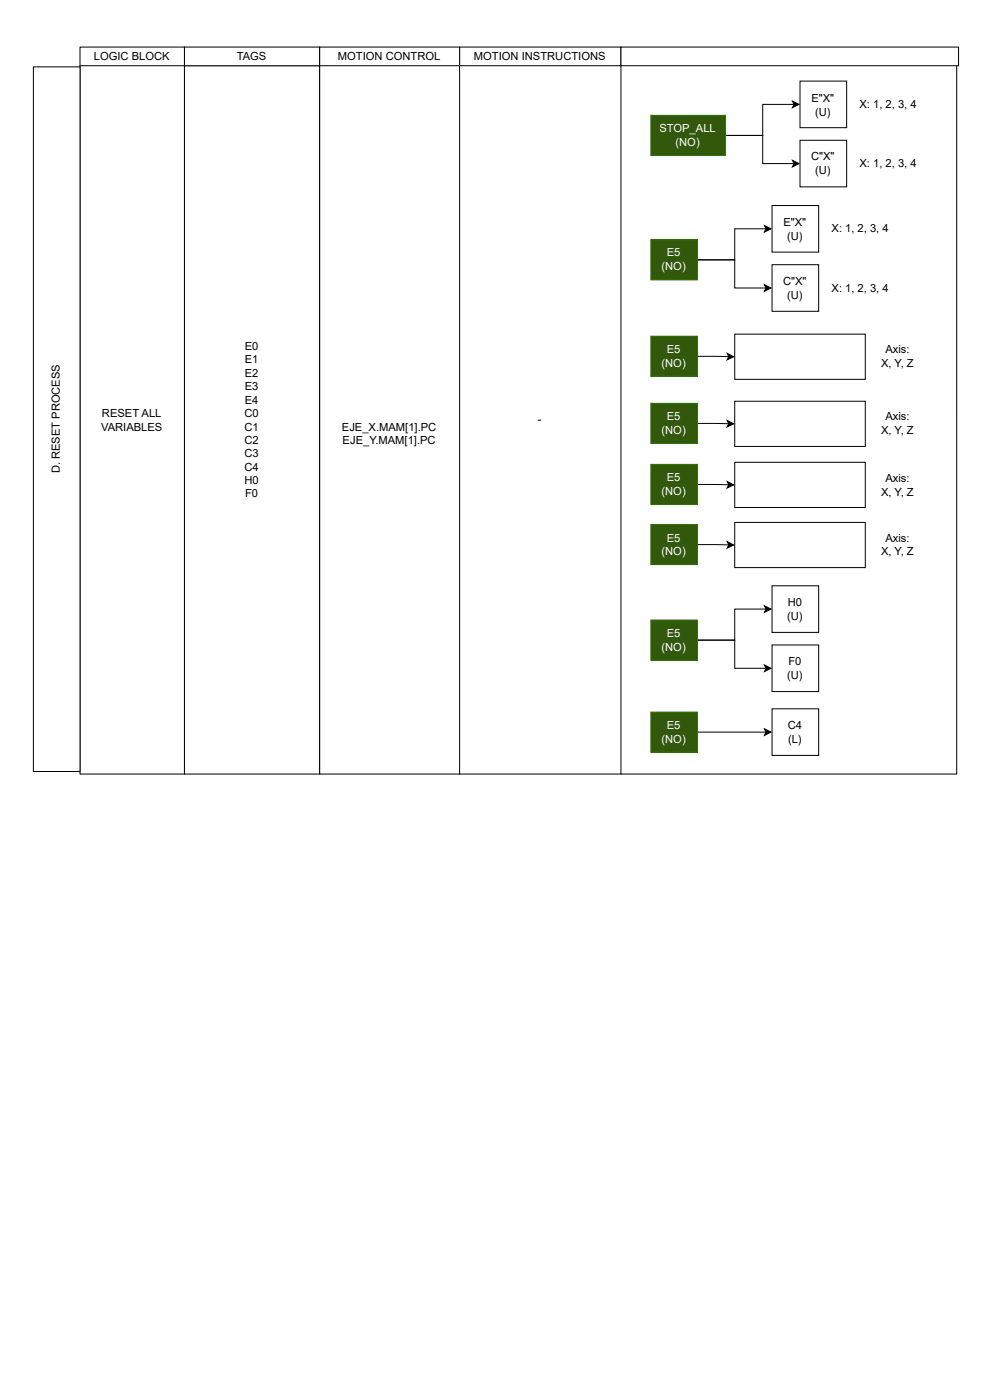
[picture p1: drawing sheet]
<svg xmlns="http://www.w3.org/2000/svg" width="210mm" height="297mm" viewBox="0 0 210 297" stroke-linecap="round" stroke-linejoin="round" font-family="sans-serif">
<path d="M17 10h22.1v3.9h-22.1z" fill="none" stroke="#000" stroke-width=".21"/>
<path d="M17 13.9h22.1v150.3h-22.1z" fill="#fff"/>
<path d="M17 13.9h22.1v150.3h-22.1z" fill="none" stroke="#000" stroke-width=".21"/>
<path d="M97.4 10h34.2v3.9h-34.2z" fill="#fff"/>
<path d="M97.4 10h34.2v3.9h-34.2z" fill="none" stroke="#000" stroke-width=".21"/>
<path d="M39.1 13.9h28.7v150.3h-28.7z" fill="#fff"/>
<path d="M39.1 13.9h28.7v150.3h-28.7z" fill="none" stroke="#000" stroke-width=".21"/>
<path d="M39.1 10h28.7v3.9h-28.7z" fill="#fff"/>
<path d="M39.1 10h28.7v3.9h-28.7z" fill="none" stroke="#000" stroke-width=".21"/>
<path d="M67.8 10h29.6v3.9h-29.6z" fill="#fff"/>
<path d="M67.8 10h29.6v3.9h-29.6z" fill="none" stroke="#000" stroke-width=".21"/>
<path d="M67.8 13.9h29.6v150.3h-29.6z" fill="#fff"/>
<path d="M67.8 13.9h29.6v150.3h-29.6zM202.8 13v151.2h-71.2" fill="none" stroke="#000" stroke-width=".21"/>
<path d="M97.4 13.9h34.2v150.3h-34.2z" fill="#fff"/>
<path d="M97.4 13.9h34.2v150.3h-34.2zM168 21.5l1.4 .6-1.4 .7 .4-.7zM168 34l1.4 .7-1.4 .7 .4-.7zM168.4 22.1h-6.7v6.6h-7.9h7.9v6h6.7" fill="none" stroke="#000" stroke-width=".21"/>
<path d="M168 21.5l1.4 .6-1.4 .7 .4-.7zM168 34l1.4 .7-1.4 .7 .4-.7z" fill="#000"/>
<path d="M138 24.5h15.8v8.5h-15.8z" fill="#32580c"/>
<path d="M138 24.5h15.8v8.5h-15.8z" fill="none" stroke="#2d7600" stroke-width=".21"/>
<path d="M131.6 10h71.6v3.9h-71.6z" fill="#fff"/>
<path d="M131.6 10h71.6v3.9h-71.6z" fill="none" stroke="#000" stroke-width=".21"/>
<path d="M169.6 29.8h9.9v9.8h-9.9z" fill="#fff"/>
<path d="M169.6 29.8h9.9v9.8h-9.9z" fill="none" stroke="#000" stroke-width=".21"/>
<path d="M169.6 17.2h9.9v9.9h-9.9z" fill="#fff"/>
<path d="M169.6 17.2h9.9v9.9h-9.9zM162.1 47.9l1.4 .6-1.4 .7 .3-.7zM162.4 48.5h-6.6v6.6h-7.9h7.9v6h6.6M162.1 60.4l1.4 .7-1.4 .7 .3-.7z" fill="none" stroke="#000" stroke-width=".21"/>
<path d="M162.1 47.9l1.4 .6-1.4 .7 .3-.7zM162.1 60.4l1.4 .7-1.4 .7 .3-.7z" fill="#000"/>
<path d="M138 50.9h9.9v8.5h-9.9z" fill="#32580c"/>
<path d="M138 50.9h9.9v8.5h-9.9z" fill="none" stroke="#2d7600" stroke-width=".21"/>
<path d="M163.7 56.2h9.9v9.8h-9.9z" fill="#fff"/>
<path d="M163.7 56.2h9.9v9.8h-9.9z" fill="none" stroke="#000" stroke-width=".21"/>
<path d="M163.7 43.6h9.9v9.9h-9.9z" fill="#fff"/>
<path d="M163.7 43.6h9.9v9.9h-9.9zM147.9 75.6l6.6 .1M154.2 75l1.3 .7-1.4 .6 .4-.6z" fill="none" stroke="#000" stroke-width=".21"/>
<path d="M154.2 75l1.3 .7-1.4 .6 .4-.6z" fill="#000"/>
<path d="M138 71.3h9.9v8.5h-9.9z" fill="#32580c"/>
<path d="M138 71.3h9.9v8.5h-9.9z" fill="none" stroke="#2d7600" stroke-width=".21"/>
<path d="M155.8 70.9h27.7v9.6h-27.7z" fill="#fff"/>
<path d="M155.8 70.9h27.7v9.6h-27.7z" fill="none" stroke="#000" stroke-width=".21"/>
<g fill="#fff">
<path d="M157.6 72.8h23.8v2.7h-23.8z"/>
<path d="M167.9 75.7h3.2v2.8h-3.2z"/>
</g>
<path d="M147.9 89.8l6.6 .1M154.2 89.2l1.3 .7-1.4 .7 .4-.7z" fill="none" stroke="#000" stroke-width=".21"/>
<path d="M154.2 89.2l1.3 .7-1.4 .7 .4-.7z" fill="#000"/>
<path d="M138 85.6h9.9v8.5h-9.9z" fill="#32580c"/>
<path d="M138 85.6h9.9v8.5h-9.9z" fill="none" stroke="#2d7600" stroke-width=".21"/>
<path d="M155.8 85.1h27.7v9.6h-27.7z" fill="#fff"/>
<path d="M155.8 85.1h27.7v9.6h-27.7zM147.9 102.8h6.6M154.2 102.1l1.3 .8-1.4 .6 .4-.7z" fill="none" stroke="#000" stroke-width=".21"/>
<path d="M154.2 102.1l1.3 .8-1.4 .6 .4-.7z" fill="#000"/>
<path d="M138 98.5h9.9v8.5h-9.9z" fill="#32580c"/>
<path d="M138 98.5h9.9v8.5h-9.9z" fill="none" stroke="#2d7600" stroke-width=".21"/>
<path d="M155.8 98.1h27.7v9.6h-27.7z" fill="#fff"/>
<path d="M155.8 98.1h27.7v9.6h-27.7z" fill="none" stroke="#000" stroke-width=".21"/>
<g fill="#fff">
<path d="M157.8 100.1h23.4v2.7h-23.4z"/>
<path d="M167.9 103h3.2v2.8h-3.2z"/>
</g>
<path d="M147.9 115.5l6.6 .1M154.2 114.9l1.3 .7-1.4 .7 .4-.7z" fill="none" stroke="#000" stroke-width=".21"/>
<path d="M154.2 114.9l1.3 .7-1.4 .7 .4-.7z" fill="#000"/>
<path d="M138 111.3h9.9v8.5h-9.9z" fill="#32580c"/>
<path d="M138 111.3h9.9v8.5h-9.9z" fill="none" stroke="#2d7600" stroke-width=".21"/>
<path d="M155.8 110.8h27.7v9.6h-27.7z" fill="#fff"/>
<path d="M155.8 110.8h27.7v9.6h-27.7z" fill="none" stroke="#000" stroke-width=".21"/>
<g fill="#fff">
<path d="M157.8 112.7h23.4v2.8h-23.4z"/>
<path d="M167.9 115.7h3.2v2.7h-3.2z"/>
</g>
<path d="M162.1 128.5l1.4 .7-1.4 .7 .3-.7zM162.4 129.2h-6.6v6.6h-7.9h7.9v6h6.6M162.1 141.1l1.4 .7-1.4 .7 .3-.7z" fill="none" stroke="#000" stroke-width=".21"/>
<path d="M162.1 128.5l1.4 .7-1.4 .7 .3-.7zM162.1 141.1l1.4 .7-1.4 .7 .3-.7z" fill="#000"/>
<path d="M138 131.5h9.9v8.5h-9.9z" fill="#32580c"/>
<path d="M138 131.5h9.9v8.5h-9.9z" fill="none" stroke="#2d7600" stroke-width=".21"/>
<path d="M163.7 136.8h9.9v9.9h-9.9z" fill="#fff"/>
<path d="M163.7 136.8h9.9v9.9h-9.9z" fill="none" stroke="#000" stroke-width=".21"/>
<path d="M163.7 124.3h9.9v9.9h-9.9z" fill="#fff"/>
<path d="M163.7 124.3h9.9v9.9h-9.9zM147.9 155.3h14.5M162.1 154.6l1.4 .7-1.4 .7 .3-.7z" fill="none" stroke="#000" stroke-width=".21"/>
<path d="M162.1 154.6l1.4 .7-1.4 .7 .3-.7z" fill="#000"/>
<path d="M138 151.1h9.9v8.5h-9.9z" fill="#32580c"/>
<path d="M138 151.1h9.9v8.5h-9.9z" fill="none" stroke="#2d7600" stroke-width=".21"/>
<path d="M163.7 150.4h9.9v9.9h-9.9z" fill="#fff"/>
<path d="M163.7 150.4h9.9v9.9h-9.9z" fill="none" stroke="#000" stroke-width=".21"/>
<path d="M7.1 14.2h9.9v149.5h-9.9z" fill="#fff"/>
<path d="M7.1 14.2h9.9v149.5h-9.9z" fill="none" stroke="#000" stroke-width=".21"/>
<g font-size="2.4">
<text x="19.9" y="12.7">LOGIC BLOCK</text>
<text x="50.2" y="12.7">TAGS</text>
<text x="71.6" y="12.7">MOTION CONTROL</text>
<text x="100.5" y="12.7">MOTION INSTRUCTIONS</text>
<text x="172" y="21.6">E&quot;X&quot;</text>
<text x="182.2" y="22.9">X: 1, 2, 3, 4</text>
<text x="172.8" y="24.5">(U)</text>
<text x="172" y="34">C&quot;X&quot;</text>
<text x="182.2" y="35.4">X: 1, 2, 3, 4</text>
<text x="172.8" y="37">(U)</text>
<text x="166.1" y="47.9">E&quot;X&quot;</text>
<text x="166.9" y="50.8">(U)</text>
<text x="176.3" y="49.2">X: 1, 2, 3, 4</text>
<text x="166" y="60.5">C&quot;X&quot;</text>
<text x="166.9" y="63.5">(U)</text>
<text x="176.3" y="61.9">X: 1, 2, 3, 4</text>
<text x="51.9" y="74.2">E0</text>
<text x="51.9" y="77.1">E1</text>
<text x="186.8" y="77.9">X, Y, Z</text>
<text x="187.7" y="74.9">Axis:</text>
<text x="51.9" y="79.9">E2</text>
<text x="51.9" y="82.7">E3</text>
<text x="21.6" y="88.4">RESET ALL</text>
<text x="51.8" y="88.4">C0</text>
<text x="51.9" y="85.6">E4</text>
<text x="114" y="89.8">-</text>
<text x="187.7" y="89.2">Axis:</text>
<text x="21.4" y="91.4">VARIABLES</text>
<text x="51.8" y="91.4">C1</text>
<text x="51.8" y="94.1">C2</text>
<text x="72.5" y="91.4">EJE_X.MAM[1].PC</text>
<text x="72.6" y="94.1">EJE_Y.MAM[1].PC</text>
<text x="186.8" y="92.1">X, Y, Z</text>
<text x="12.7" y="100.4" transform="rotate(-90 12.7 100.4)">D. RESET PROCESS</text>
<text x="51.8" y="96.9">C3</text>
<text x="51.8" y="99.9">C4</text>
<text x="51.8" y="102.6">H0</text>
<text x="52" y="105.4">F0</text>
<text x="186.8" y="105.2">X, Y, Z</text>
<text x="187.7" y="102.2">Axis:</text>
<text x="186.8" y="117.8">X, Y, Z</text>
<text x="187.7" y="114.9">Axis:</text>
<text x="166.9" y="131.5">(U)</text>
<text x="167" y="128.5">H0</text>
<text x="167.1" y="141.2">F0</text>
<text x="166.9" y="144.1">(U)</text>
<text x="167" y="154.6">C4</text>
<text x="167.1" y="157.6">(L)</text>
</g>
<g font-size="2.4" fill="#fff">
<text x="139.8" y="28.1">STOP_ALL</text>
<text x="143.2" y="31">(NO)</text>
<text x="140.2" y="57.3">(NO)</text>
<text x="141.4" y="54.4">E5</text>
<text x="140.2" y="77.9">(NO)</text>
<text x="141.4" y="74.9">E5</text>
<text x="141.4" y="89.2">E5</text>
<text x="140.2" y="92.1">(NO)</text>
<text x="140.2" y="105">(NO)</text>
<text x="141.4" y="102">E5</text>
<text x="140.2" y="117.8">(NO)</text>
<text x="141.4" y="114.9">E5</text>
<text x="141.4" y="135.1">E5</text>
<text x="140.2" y="138">(NO)</text>
<text x="141.4" y="154.6">E5</text>
<text x="140.2" y="157.6">(NO)</text>
</g>
</svg>
